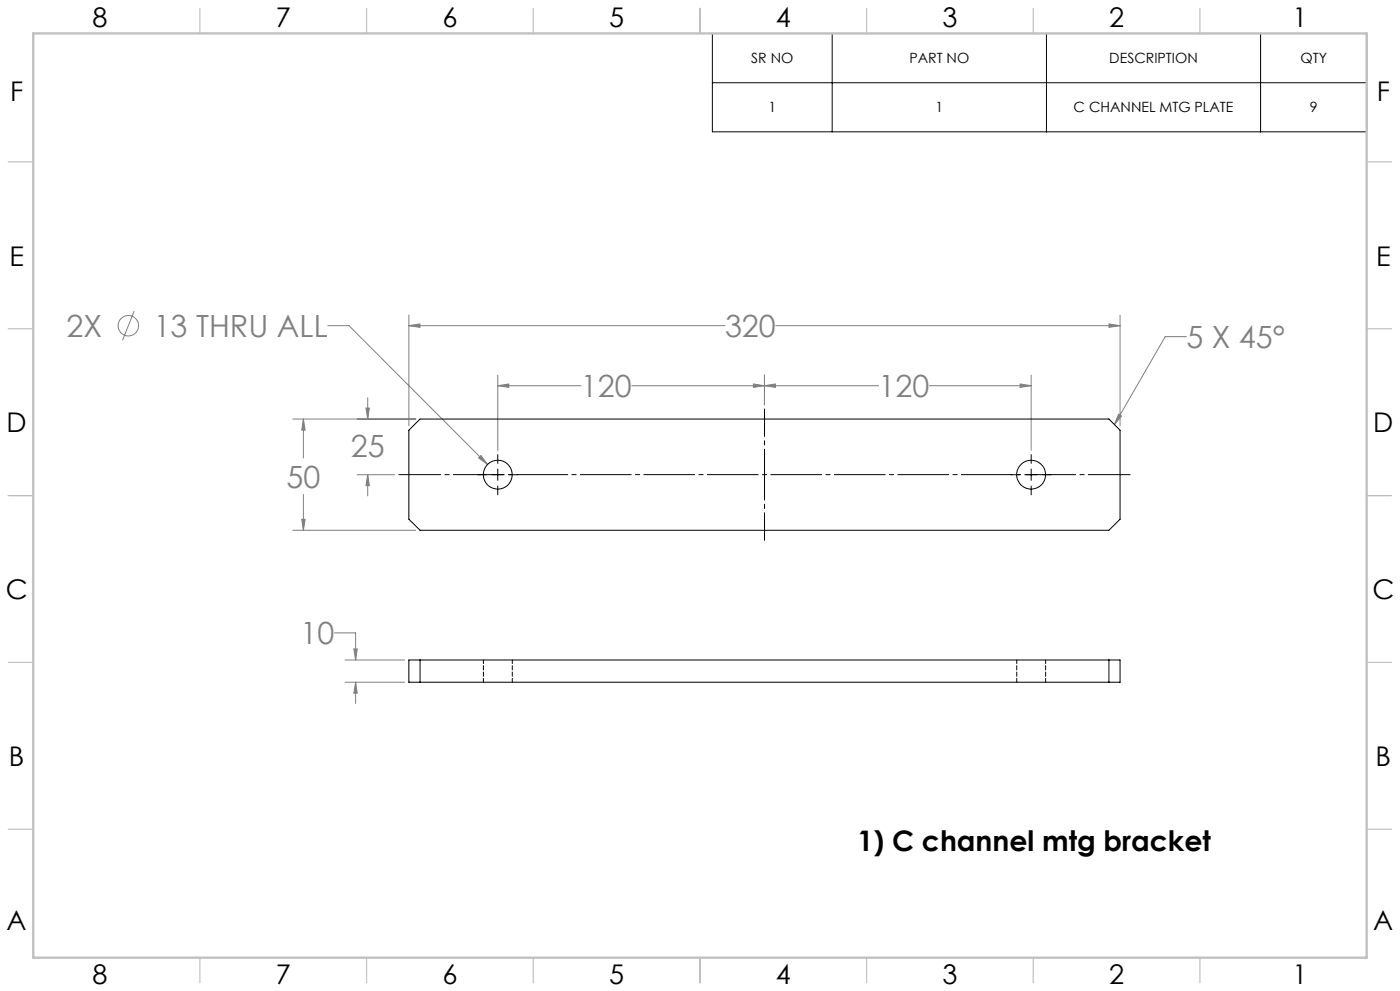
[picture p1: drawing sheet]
<svg xmlns="http://www.w3.org/2000/svg" width="420mm" height="297mm" viewBox="0 0 420 297" stroke-linecap="round" stroke-linejoin="round" font-family="sans-serif">
<g fill="none" stroke="#808080" stroke-width=".3">
<path d="M40.3 93.2l-3.5 8.8M98.4 97.6h6.3l41.6 41.6M122.7 97.6l3.3-.5v1zM122.7 94.4v33.3M122.7 97.6h94.8M232.7 97.6h103.3M332.7 97.1l3.3 .5-3.3 .5zM336 94.4v33.3M110.3 119.2v6.4M149.3 115.6l3.3-.5v1zM149.3 112.4v22.6M149.3 115.6h25"/>
<path d="M189.5 115.6h74.1M226 115.1l3.3 .5-3.3 .5zM229.3 115.6l3.3-.5v1zM229.3 112.4v8.9M278.8 115.6h30.6M306 115.1l3.4 .5-3.4 .5zM309.4 112.4v22.6M355.9 100.9h-6.3l-15.3 26.4M87.8 125.6h36.9M91 125.6l.5 3.3h-1zM91 125.6v11.7M109.8 122.3h1l-.5 3.3z"/>
<path d="M143.6 137.2l.7-.7 2 2.7zM335.6 124.1l.8 .6-2.1 2.6zM87.8 158.9h36.9M90.5 155.6h1l-.5 3.3zM91 148.2v10.7M107.1 142.3h11.3M110.3 142.3l.5 3.3h-1zM110.3 142.3v6.3M100.3 189.7h6.4v8.1M103.5 197.8h17.9M106.2 194.5h1l-.5 3.3zM103.5 204.5h17.9"/>
<path d="M106.7 204.5l.5 3.2h-1zM106.7 204.5v6.3"/>
<circle cx="38.5" cy="97.6" r="3.1"/>
</g>
<g fill="none" stroke="#000" stroke-width=".3">
<path d="M213.7 10.1h196.3v29.4h-196.3zM249.7 10.1v29.4M313.9 10.1v29.4M378.2 10.1v29.4M213.7 24.8h196.3M149.3 136.2v2.7M309.4 136.2v2.7M143.3 142.3h2.6M147.6 142.3h3.4M149.3 140.6v3.4M149.3 145.7v2.6M152.7 142.3h2.7"/>
<path d="M303.3 142.3h2.7M307.7 142.3h3.3M309.4 140.6v3.4M309.4 145.7v2.6M312.7 142.3h2.6"/>
</g>
<path d="M229.4 161.9v-39.3" fill="none" stroke="#000" stroke-width=".3" stroke-dasharray="15.2 1.3 1.3 1.3" stroke-dashoffset="7"/>
<path d="M119.7 142.2h219.3" fill="none" stroke="#000" stroke-width=".3" stroke-dasharray="15.2 1.3 1.3 1.3" stroke-dashoffset="2.7"/>
<g fill="none" stroke="#c0c0c0" stroke-width=".35">
<path d="M60 2.5v7.5M110 2.5v7.5M160 2.5v7.5M210 2.5v7.5M260 2.5v7.5M310 2.5v7.5M360 2.5v7.5M2.5 48.5h7.5M410 48.5h7.5M2.5 98.5h7.5M410 98.5h7.5M2.5 148.5h7.5"/>
<path d="M410 148.5h7.5M2.5 198.5h7.5M410 198.5h7.5M2.5 248.5h7.5M410 248.5h7.5M60 287v7.5M110 287v7.5M160 287v7.5M210 287v7.5M260 287v7.5M310 287v7.5M360 287v7.5"/>
</g>
<path d="M10 10h400v277h-400z" fill="none" stroke="#c0c0c0" stroke-width=".7"/>
<path d="M122.7 97.6l3.3-.5v1zM332.7 97.1l3.3 .5-3.3 .5zM91 125.6l.5 3.3h-1zM90.5 155.6h1l-.5 3.3zM144.3 136.5l-.7 .7 2.7 2zM226 115.1l3.3 .5-3.3 .5zM149.3 115.6l3.3-.5v1zM229.3 115.6l3.3-.5v1zM306 115.1l3.4 .5-3.4 .5zM110.3 142.3l.5 3.3h-1zM109.8 122.3h1l-.5 3.3zM335.6 124.1l.8 .6-2.1 2.6zM106.7 204.5l.5 3.2h-1zM106.2 194.5h1l-.5 3.3z" fill="#808080"/>
<g fill="none" stroke="#000" stroke-width=".3">
<path d="M122.7 128.9l3.3-3.3h206.7l3.3 3.3v26.7l-3.3 3.3h-206.7l-3.3-3.3zM122.7 197.8h213.3v6.7h-213.3zM126 197.8v6.7M332.7 197.8v6.7"/>
<circle cx="149.3" cy="142.3" r="4.3"/>
<circle cx="309.4" cy="142.3" r="4.3"/>
</g>
<path d="M145 197.8v6.6M305 197.8v6.6M153.7 204.4v-6.6M313.7 204.4v-6.6" fill="none" stroke="#000" stroke-width=".3" stroke-dasharray="1.3 .6" stroke-dashoffset=".2"/>
<g font-size="9.2" fill="#808080">
<text x="20" y="101.1">2X</text>
<text x="46.1" y="101.1">13 THRU ALL</text>
<text x="217.5" y="101.1">320</text>
<text x="355.9" y="104.3">5 X 45°</text>
<text x="174.3" y="119.1">120</text>
<text x="263.6" y="119.1">120</text>
<text x="105.2" y="136.8">25</text>
<text x="86" y="146.2">50</text>
<text x="90.2" y="193.1">10</text>
</g>
<text font-size="8.5" x="257.3" y="255">1) C channel mtg bracket</text>
<g font-size="8.1">
<text x="27.8" y="8">8</text>
<text x="82.8" y="8">7</text>
<text x="132.8" y="8">6</text>
<text x="182.8" y="8">5</text>
<text x="232.8" y="8">4</text>
<text x="282.8" y="8">3</text>
<text x="332.8" y="8">2</text>
<text x="387.8" y="8">1</text>
<text x="3" y="30.4">F</text>
<text x="413" y="30.4">F</text>
<text x="2.8" y="79.6">E</text>
<text x="412.8" y="79.6">E</text>
<text x="2" y="129.6">D</text>
<text x="412" y="129.6">D</text>
<text x="1.7" y="179.6">C</text>
<text x="411.7" y="179.6">C</text>
<text x="2.7" y="229.6">B</text>
<text x="412.7" y="229.6">B</text>
<text x="2" y="278.9">A</text>
<text x="412" y="278.9">A</text>
<text x="27.8" y="295">8</text>
<text x="82.8" y="295">7</text>
<text x="132.8" y="295">6</text>
<text x="182.8" y="295">5</text>
<text x="232.8" y="295">4</text>
<text x="282.8" y="295">3</text>
<text x="332.8" y="295">2</text>
<text x="387.8" y="295">1</text>
</g>
<g font-size="4.2">
<text x="225.4" y="18.9">SR NO</text>
<text x="272.8" y="18.9">PART NO</text>
<text x="332.8" y="18.9">DESCRIPTION</text>
<text x="390.1" y="18.9">QTY</text>
<text x="230.5" y="33.7">1</text>
<text x="280.6" y="33.7">1</text>
<text x="322.1" y="33.7">C CHANNEL MTG PLATE</text>
<text x="392.9" y="33.7">9</text>
</g>
</svg>
